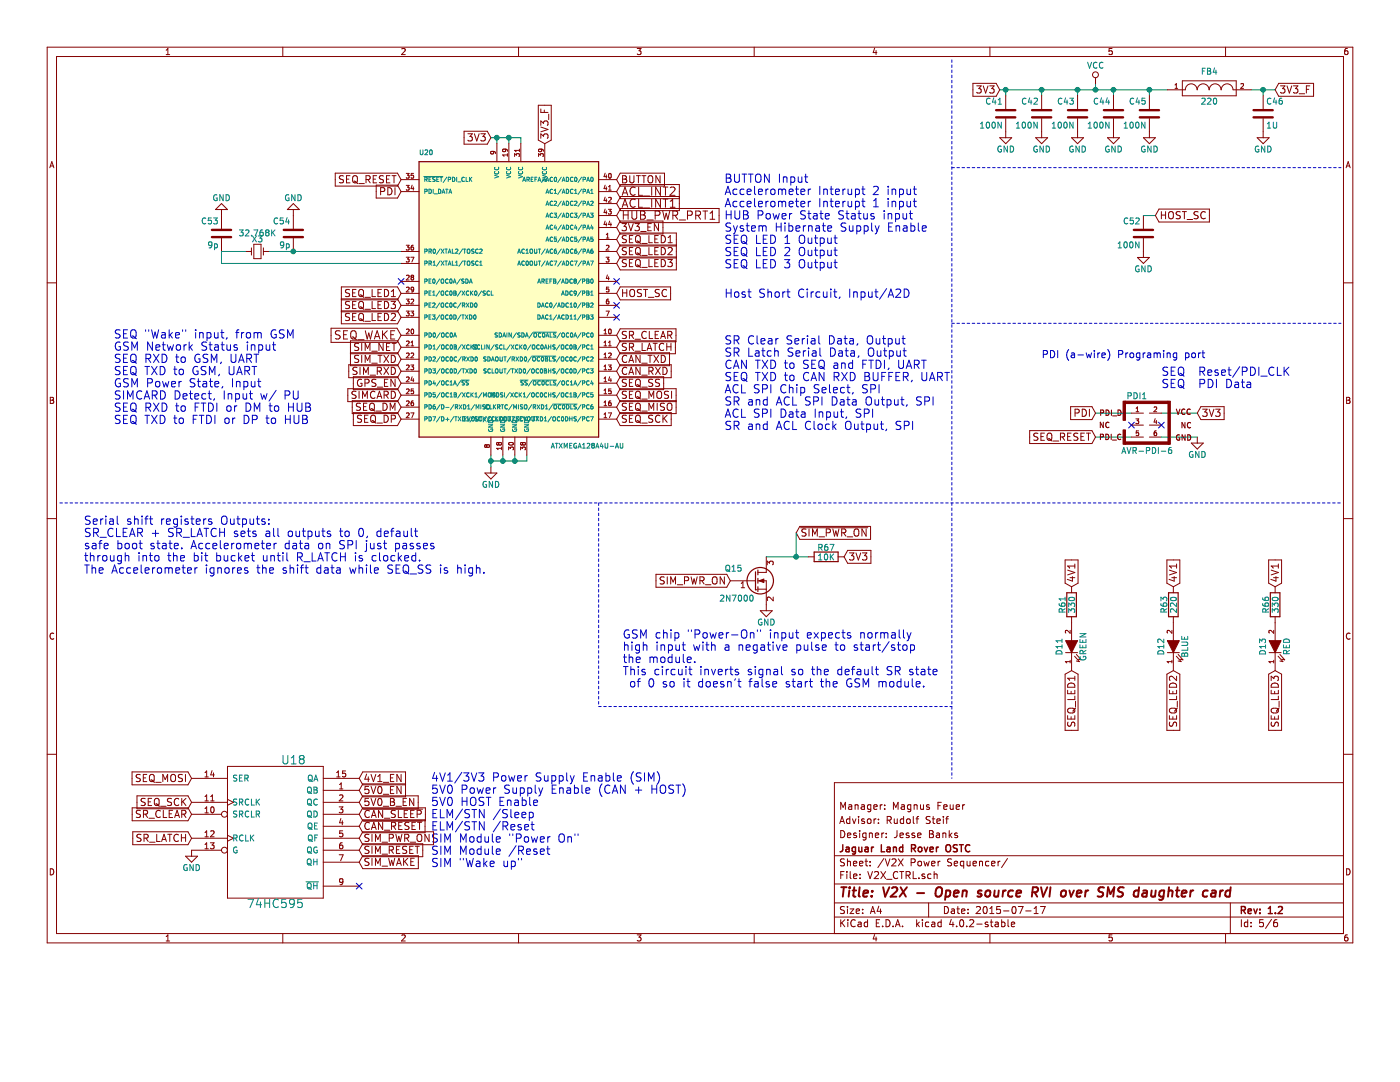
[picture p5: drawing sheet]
EESchema Schematic File Version 2
LIBS:V2X-rescue
LIBS:74xgxx
LIBS:74xx
LIBS:ac-dc
LIBS:actel
LIBS:adc-dac
LIBS:Altera
LIBS:analog_devices
LIBS:analog_switches
LIBS:atmel
LIBS:audio
LIBS:brooktre
LIBS:cmos_ieee
LIBS:cmos4000
LIBS:conn
LIBS:contrib
LIBS:cypress
LIBS:dc-dc
LIBS:device
LIBS:digital-audio
LIBS:diode
LIBS:display
LIBS:dsp
LIBS:elec-unifil
LIBS:ESD_Protection
LIBS:ftdi
LIBS:gennum
LIBS:graphic
LIBS:hc11
LIBS:intel
LIBS:interface
LIBS:ir
LIBS:Lattice
LIBS:linear
LIBS:logo
LIBS:maxim
LIBS:memory
LIBS:microchip
LIBS:microchip_dspic33dsc
LIBS:microchip_pic10mcu
LIBS:microchip_pic12mcu
LIBS:microchip_pic16mcu
LIBS:microchip_pic18mcu
LIBS:microchip_pic32mcu
LIBS:microcontrollers
LIBS:motor_drivers
LIBS:motorola
LIBS:msp430
LIBS:nordicsemi
LIBS:nxp_armmcu
LIBS:onsemi
LIBS:opto
LIBS:Oscillators
LIBS:philips
LIBS:power
LIBS:Power_Management
LIBS:powerint
LIBS:pspice
LIBS:references
LIBS:regul
LIBS:relays
LIBS:rfcom
LIBS:sensors
LIBS:silabs
LIBS:siliconi
LIBS:stm8
LIBS:stm32
LIBS:supertex
LIBS:switches
LIBS:texas
LIBS:transf
LIBS:transistors
LIBS:ttl_ieee
LIBS:valves
LIBS:video
LIBS:Xicor
LIBS:xilinx
LIBS:Zilog
LIBS:CUSTOM_KICAD_PART
LIBS:sim5320_KICAD_PART
LIBS:V2X-cache
EELAYER 25 0
EELAYER END
$Descr A4 11693 8268
encoding utf-8
Sheet 5 6
Title "V2X - Open source RVI over SMS daughter card"
Date "2015-07-17"
Rev "1.2"
Comp "Jaguar Land Rover OSTC"
Comment1 "Designer: Jesse Banks"
Comment2 "Advisor: Rudolf Steif"
Comment3 "Manager: Magnus Feuer"
Comment4 ""
$EndDescr
Text GLabel 3350 3300 0    60   Input ~ 0
SIMCARD
Text GLabel 6650 4450 2    60   Input ~ 0
~SIM_PWR_ON
Text GLabel 3000 7100 2    60   Input ~ 0
SIM_RESET
Text GLabel 3350 3400 0    60   Input ~ 0
SEQ_DM
Text GLabel 3350 3500 0    60   Input ~ 0
SEQ_DP
Text GLabel 5150 3500 2    60   Input ~ 0
SEQ_SCK
Text GLabel 5150 3400 2    60   Input ~ 0
SEQ_MISO
Text GLabel 5150 3300 2    60   Input ~ 0
SEQ_MOSI
Text GLabel 3350 1500 0    60   Input ~ 0
SEQ_RESET
Text GLabel 3350 2900 0    60   Input ~ 0
SIM_NET
Text GLabel 3350 3200 0    60   Input ~ 0
GPS_EN
Text GLabel 3000 6500 2    60   Input ~ 0
4V1_EN
Text GLabel 3000 6600 2    60   Input ~ 0
5V0_EN
Text GLabel 3350 3000 0    60   Input ~ 0
SIM_TXD
Text GLabel 3000 6800 2    60   Input ~ 0
~CAN_SLEEP
Text GLabel 3000 6900 2    60   Input ~ 0
~CAN_RESET
Text Notes 6050 3600 0    69   ~ 0
SR Clear Serial Data, Output\nSR Latch Serial Data, Output\nCAN TXD to SEQ and FTDI, UART\nSEQ TXD to CAN RXD BUFFER, UART\nACL SPI Chip Select, SPI\nSR and ACL SPI Data Output, SPI\nACL SPI Data Input, SPI\nSR and ACL Clock Output, SPI
Text GLabel 5150 1500 2    60   Input ~ 0
BUTTON
Text GLabel 3350 2650 0    60   Input ~ 0
SEQ_LED2
$Comp
L GND #PWR090
U 1 1
P 4100 3900
F 0 "#PWR090" H 4100 3650 50  0001 C CNN
F 1 "GND" H 4100 3750 50  0000 C CNN
F 2 "" H 4100 3900 60  0000 C CNN
F 3 "" H 4100 3900 60  0000 C CNN
	1    4100 3900
	1    0    0    -1  
$EndComp
Wire Wire Line
	4100 3800 4100 3900
Wire Wire Line
	4100 3850 4400 3850
Wire Wire Line
	4200 3850 4200 3800
Connection ~ 4100 3850
Wire Wire Line
	4300 3850 4300 3800
Connection ~ 4200 3850
Wire Wire Line
	4400 3850 4400 3800
Connection ~ 4300 3850
Text GLabel 4100 1150 0    60   Input ~ 0
3V3
Wire Wire Line
	4150 1150 4150 1200
Wire Wire Line
	4250 1150 4250 1200
Connection ~ 4150 1150
Wire Wire Line
	4350 1150 4350 1200
Connection ~ 4250 1150
Text GLabel 5150 2450 2    60   Input ~ 0
HOST_SC
Wire Wire Line
	4100 1150 4350 1150
Text GLabel 4550 1200 1    60   Input ~ 0
3V3_F
Text GLabel 3350 1600 0    60   Input ~ 0
PDI
Text GLabel 9150 3450 0    60   Input ~ 0
PDI
$Comp
L GND #PWR091
U 1 1
P 10000 3650
F 0 "#PWR091" H 10000 3400 50  0001 C CNN
F 1 "GND" H 10000 3500 50  0000 C CNN
F 2 "" H 10000 3650 60  0000 C CNN
F 3 "" H 10000 3650 60  0000 C CNN
	1    10000 3650
	1    0    0    -1  
$EndComp
Wire Wire Line
	9700 3450 10000 3450
$Comp
L AVR-PDI-6-RESCUE-V2X PDI1
U 1 1
P 9575 3550
F 0 "PDI1" H 9495 3790 50  0000 C CNN
F 1 "AVR-PDI-6" H 9365 3305 50  0000 L BNN
F 2 "Pin_Headers:Pin_Header_Straight_2x03" V 9130 3585 50  0001 C CNN
F 3 "http://www.mouser.com/ds/2/418/NG_CD_146130_L_146130_c.dwg-614944.pdf" H 9575 3550 60  0001 C CNN
F 4 "855-M20-9980346" H 9575 3550 60  0001 C CNN "Mouse PN"
	1    9575 3550
	1    0    0    -1  
$EndComp
Wire Wire Line
	10000 3650 9700 3650
Wire Wire Line
	9450 3650 9150 3650
Wire Wire Line
	9450 3450 9150 3450
Text GLabel 5150 3200 2    60   Input ~ 0
SEQ_SS
Text GLabel 3350 3100 0    60   Input ~ 0
SIM_RXD
Text GLabel 5150 3000 2    60   Input ~ 0
CAN_TXD
Text Notes 8700 3000 0    60   ~ 0
PDI (a-wire) Programing port
Text Notes 3600 7250 0    69   ~ 0
4V1/3V3 Power Supply Enable (SIM)\n5V0 Power Supply Enable (CAN + HOST)\n5V0 HOST Enable \nELM/STN /Sleep\nELM/STN /Reset\nSIM Module "Power On"\nSIM Module /Reset\nSIM "Wake up"
Text Notes 9700 3250 0    69   ~ 0
SEQ  Reset/PDI_CLK\nSEQ  PDI Data
$Comp
L 74HC595 U18
U 1 1
P 2300 6950
F 0 "U18" H 2450 7550 70  0000 C CNN
F 1 "74HC595" H 2300 6350 70  0000 C CNN
F 2 "Housings_SOIC:SOIC-16_3.9x9.9mm_Pitch1.27mm" H 2300 6950 60  0001 C CNN
F 3 "http://www.mouser.com/ds/2/302/74HC_HCT595_Q100-269352.pdf" H 2300 6950 60  0001 C CNN
F 4 "771-74HC595D-Q100" H 2300 6950 60  0001 C CNN "Mouse PN"
	1    2300 6950
	1    0    0    -1  
$EndComp
Text GLabel 3000 6700 2    60   Input ~ 0
5V0_B_EN
$Comp
L GND #PWR092
U 1 1
P 1600 7100
F 0 "#PWR092" H 1600 6850 50  0001 C CNN
F 1 "GND" H 1600 6950 50  0000 C CNN
F 2 "" H 1600 7100 60  0000 C CNN
F 3 "" H 1600 7100 60  0000 C CNN
	1    1600 7100
	1    0    0    -1  
$EndComp
Text GLabel 5150 2800 2    60   Input ~ 0
SR_CLEAR
Text GLabel 5150 2900 2    60   Input ~ 0
SR_LATCH
Text GLabel 5150 1700 2    69   Input ~ 0
ACL_INT1
Text GLabel 5150 1600 2    69   Input ~ 0
ACL_INT2
Text Notes 6050 2700 0    69   ~ 0
\nHost Short Circuit, Input/A2D\n\n\n
Text Notes 700  4800 0    69   ~ 0
Serial shift registers Outputs:\nSR_CLEAR + SR_LATCH sets all outputs to 0, default\nsafe boot state. Accelerometer data on SPI just passes\nthrough into the bit bucket until R_LATCH is clocked.\nThe Accelerometer ignores the shift data while SEQ_SS is high.\n
$Comp
L LED D12
U 1 1
P 9800 5400
F 0 "D12" H 9800 5500 50  0000 C CNN
F 1 "BLUE" H 9800 5300 50  0000 C CNN
F 2 "CustomParts:0805_LED" H 9800 5400 60  0001 C CNN
F 3 "http://www.mouser.com/ds/2/239/Lite-On-LTST-C170TBKT-190169.pdf" H 9800 5400 60  0001 C CNN
F 4 "710-150080BS75000" H 9800 5400 60  0001 C CNN "Mouse PN"
	1    9800 5400
	0    -1   -1   0   
$EndComp
$Comp
L LED D13
U 1 1
P 10650 5400
F 0 "D13" H 10650 5500 50  0000 C CNN
F 1 "RED" H 10650 5300 50  0000 C CNN
F 2 "CustomParts:0805_LED" H 10650 5400 60  0001 C CNN
F 3 "http://www.mouser.com/ds/2/445/150080RS75000-368622.pdf" H 10650 5400 60  0001 C CNN
F 4 "710-150080RS75000" H 10650 5400 60  0001 C CNN "Mouse PN"
	1    10650 5400
	0    -1   -1   0   
$EndComp
$Comp
L Q_NMOS_GSD Q15
U 1 1
P 6300 4850
F 0 "Q15" H 6200 4950 50  0000 R CNN
F 1 "2N7000" H 6300 4700 50  0000 R CNN
F 2 "CustomParts:SOT_23_123" H 6500 4950 29  0001 C CNN
F 3 "http://www.mouser.com/ds/2/149/2N7002K-102052.pdf" H 6300 4850 60  0001 C CNN
F 4 "512-2N7002K" H 6300 4850 60  0001 C CNN "Mouse PN"
	1    6300 4850
	1    0    0    -1  
$EndComp
$Comp
L GND #PWR093
U 1 1
P 6400 5050
F 0 "#PWR093" H 6400 4800 50  0001 C CNN
F 1 "GND" H 6400 4900 50  0000 C CNN
F 2 "" H 6400 5050 60  0000 C CNN
F 3 "" H 6400 5050 60  0000 C CNN
	1    6400 5050
	1    0    0    -1  
$EndComp
Text Notes 5200 5750 0    69   ~ 0
GSM chip "Power-On" input expects normally \nhigh input with a negative pulse to start/stop \nthe module.\nThis circuit inverts signal so the default SR state\n of 0 so it doesn't false start the GSM module.
Wire Wire Line
	6650 4650 6650 4450
Text GLabel 10650 750  2    60   Input ~ 0
3V3_F
Wire Wire Line
	10450 750  10650 750 
Wire Wire Line
	10550 800  10550 750 
Connection ~ 10550 750 
$Comp
L GND #PWR094
U 1 1
P 10550 1100
F 0 "#PWR094" H 10550 850 50  0001 C CNN
F 1 "GND" H 10550 950 50  0000 C CNN
F 2 "" H 10550 1100 60  0000 C CNN
F 3 "" H 10550 1100 60  0000 C CNN
	1    10550 1100
	1    0    0    -1  
$EndComp
Wire Wire Line
	6400 4650 6750 4650
Text GLabel 6100 4850 0    60   Input ~ 0
SIM_PWR_ON
Text GLabel 3000 7000 2    60   Input ~ 0
SIM_PWR_ON
Connection ~ 6650 4650
Wire Wire Line
	8350 750  9750 750 
Wire Wire Line
	9600 800  9600 750 
Connection ~ 9600 750 
Wire Wire Line
	9300 800  9300 750 
Connection ~ 9300 750 
Wire Wire Line
	9000 800  9000 750 
Connection ~ 9000 750 
$Comp
L GND #PWR095
U 1 1
P 9000 1100
F 0 "#PWR095" H 9000 850 50  0001 C CNN
F 1 "GND" H 9000 950 50  0000 C CNN
F 2 "" H 9000 1100 60  0000 C CNN
F 3 "" H 9000 1100 60  0000 C CNN
	1    9000 1100
	1    0    0    -1  
$EndComp
$Comp
L GND #PWR096
U 1 1
P 9300 1100
F 0 "#PWR096" H 9300 850 50  0001 C CNN
F 1 "GND" H 9300 950 50  0000 C CNN
F 2 "" H 9300 1100 60  0000 C CNN
F 3 "" H 9300 1100 60  0000 C CNN
	1    9300 1100
	1    0    0    -1  
$EndComp
$Comp
L GND #PWR097
U 1 1
P 9600 1100
F 0 "#PWR097" H 9600 850 50  0001 C CNN
F 1 "GND" H 9600 950 50  0000 C CNN
F 2 "" H 9600 1100 60  0000 C CNN
F 3 "" H 9600 1100 60  0000 C CNN
	1    9600 1100
	1    0    0    -1  
$EndComp
Wire Wire Line
	9150 700  9150 750 
Connection ~ 9150 750 
$Comp
L VCC #PWR098
U 1 1
P 9150 700
F 0 "#PWR098" H 9150 550 50  0001 C CNN
F 1 "VCC" H 9150 850 50  0000 C CNN
F 2 "" H 9150 700 60  0000 C CNN
F 3 "" H 9150 700 60  0000 C CNN
	1    9150 700 
	1    0    0    -1  
$EndComp
Wire Wire Line
	8400 800  8400 750 
Connection ~ 8400 750 
Wire Wire Line
	8700 800  8700 750 
Connection ~ 8700 750 
$Comp
L GND #PWR099
U 1 1
P 8700 1100
F 0 "#PWR099" H 8700 850 50  0001 C CNN
F 1 "GND" H 8700 950 50  0000 C CNN
F 2 "" H 8700 1100 60  0000 C CNN
F 3 "" H 8700 1100 60  0000 C CNN
	1    8700 1100
	1    0    0    -1  
$EndComp
$Comp
L GND #PWR0100
U 1 1
P 8400 1100
F 0 "#PWR0100" H 8400 850 50  0001 C CNN
F 1 "GND" H 8400 950 50  0000 C CNN
F 2 "" H 8400 1100 60  0000 C CNN
F 3 "" H 8400 1100 60  0000 C CNN
	1    8400 1100
	1    0    0    -1  
$EndComp
Text GLabel 8350 750  0    60   Input ~ 0
3V3
Text GLabel 10000 3450 2    60   Input ~ 0
3V3
Text GLabel 7050 4650 2    60   Input ~ 0
3V3
Text GLabel 1600 6500 0    60   Input ~ 0
SEQ_MOSI
Text GLabel 1600 7000 0    60   Input ~ 0
SR_LATCH
Text GLabel 1600 6800 0    60   Input ~ 0
SR_CLEAR
Text GLabel 1600 6700 0    60   Input ~ 0
SEQ_SCK
Wire Notes Line
	500  4200 11200 4200
Wire Notes Line
	5000 5900 7950 5900
Wire Notes Line
	7950 500  7950 6500
Wire Notes Line
	7950 1400 11200 1400
$Comp
L C C41
U 1 1
P 8400 950
F 0 "C41" H 8425 1050 50  0000 L CNN
F 1 "100N" H 8425 850 50  0000 L CNN
F 2 "CustomParts:C_0603_SM" H 8438 800 30  0001 C CNN
F 3 "http://www.mouser.com/ds/2/400/mlcc_commercial_general_en-266370.pdf" H 8400 950 60  0001 C CNN
F 4 "810-C1608X7R1E104K" H 8400 950 60  0001 C CNN "Mouse PN"
	1    8400 950 
	-1   0    0    -1  
$EndComp
$Comp
L C C42
U 1 1
P 8700 950
F 0 "C42" H 8725 1050 50  0000 L CNN
F 1 "100N" H 8725 850 50  0000 L CNN
F 2 "CustomParts:C_0603_SM" H 8738 800 30  0001 C CNN
F 3 "http://www.mouser.com/ds/2/400/mlcc_commercial_general_en-266370.pdf" H 8700 950 60  0001 C CNN
F 4 "810-C1608X7R1E104K" H 8700 950 60  0001 C CNN "Mouse PN"
	1    8700 950 
	-1   0    0    -1  
$EndComp
$Comp
L C C43
U 1 1
P 9000 950
F 0 "C43" H 9025 1050 50  0000 L CNN
F 1 "100N" H 9025 850 50  0000 L CNN
F 2 "CustomParts:C_0603_SM" H 9038 800 30  0001 C CNN
F 3 "http://www.mouser.com/ds/2/400/mlcc_commercial_general_en-266370.pdf" H 9000 950 60  0001 C CNN
F 4 "810-C1608X7R1E104K" H 9000 950 60  0001 C CNN "Mouse PN"
	1    9000 950 
	-1   0    0    -1  
$EndComp
$Comp
L C C44
U 1 1
P 9300 950
F 0 "C44" H 9325 1050 50  0000 L CNN
F 1 "100N" H 9325 850 50  0000 L CNN
F 2 "CustomParts:C_0603_SM" H 9338 800 30  0001 C CNN
F 3 "http://www.mouser.com/ds/2/400/mlcc_commercial_general_en-266370.pdf" H 9300 950 60  0001 C CNN
F 4 "810-C1608X7R1E104K" H 9300 950 60  0001 C CNN "Mouse PN"
	1    9300 950 
	-1   0    0    -1  
$EndComp
$Comp
L C C45
U 1 1
P 9600 950
F 0 "C45" H 9625 1050 50  0000 L CNN
F 1 "100N" H 9625 850 50  0000 L CNN
F 2 "CustomParts:C_0603_SM" H 9638 800 30  0001 C CNN
F 3 "http://www.mouser.com/ds/2/400/mlcc_commercial_general_en-266370.pdf" H 9600 950 60  0001 C CNN
F 4 "810-C1608X7R1E104K" H 9600 950 60  0001 C CNN "Mouse PN"
	1    9600 950 
	-1   0    0    -1  
$EndComp
$Comp
L C C46
U 1 1
P 10550 950
F 0 "C46" H 10575 1050 50  0000 L CNN
F 1 "1U" H 10575 850 50  0000 L CNN
F 2 "CustomParts:C_0603_SM" H 10588 800 30  0001 C CNN
F 3 "http://www.mouser.com/ds/2/447/UPY-GPHC_X7R_6.3V-to-50V_8-12304.pdf" H 10550 950 60  0001 C CNN
F 4 "581-06036C105MAT2A" H 10550 950 60  0001 C CNN "Mouse PN"
	1    10550 950 
	1    0    0    -1  
$EndComp
$Comp
L FILTER FB4
U 1 1
P 10100 750
F 0 "FB4" H 10100 900 50  0000 C CNN
F 1 "220" H 10100 650 50  0000 C CNN
F 2 "CustomParts:R_0603_sm" H 10100 750 60  0001 C CNN
F 3 "http://product.tdk.com/emc/beads/detailed_information.php?lang=en&ref=jp&part_no=MPZ1608S221ATA00" H 10100 750 60  0001 C CNN
F 4 "810-MPZ1608S221ATA00" H 10100 750 60  0001 C CNN "Mouse PN"
	1    10100 750 
	1    0    0    -1  
$EndComp
$Comp
L R R67
U 1 1
P 6900 4650
F 0 "R67" V 6980 4650 50  0000 C CNN
F 1 "10K" V 6900 4650 50  0000 C CNN
F 2 "CustomParts:R_0603_sm" V 6830 4650 30  0001 C CNN
F 3 "http://www.mouser.com/ds/2/427/dcrcwe3-109170.pdf" H 6900 4650 30  0001 C CNN
F 4 "71-CRCW0603-10K-E3" H 6900 4650 60  0001 C CNN "Mouse PN"
	1    6900 4650
	0    -1   -1   0   
$EndComp
$Comp
L R R63
U 1 1
P 9800 5050
F 0 "R63" V 9880 5050 50  0000 C CNN
F 1 "220" V 9800 5050 50  0000 C CNN
F 2 "CustomParts:R_0603_sm" V 9730 5050 30  0001 C CNN
F 3 "http://www.mouser.com/ds/2/427/dcrcwe3-109170.pdf" H 9800 5050 30  0001 C CNN
F 4 "667-ERJ-3GEYJ221V" H 9800 5050 60  0001 C CNN "Mouse PN"
	1    9800 5050
	-1   0    0    1   
$EndComp
Text GLabel 9150 3650 0    60   Input ~ 0
SEQ_RESET
Text GLabel 3350 2550 0    60   Input ~ 0
SEQ_LED3
$Comp
L LED D11
U 1 1
P 8950 5400
F 0 "D11" H 8950 5500 50  0000 C CNN
F 1 "GREEN" H 8950 5300 50  0000 C CNN
F 2 "CustomParts:0805_LED" H 8950 5400 60  0001 C CNN
F 3 "http://www.mouser.com/ds/2/445/150080GS75000-368928.pdf" H 8950 5400 60  0001 C CNN
F 4 "710-150080GS75000" H 8950 5400 60  0001 C CNN "Mouse PN"
	1    8950 5400
	0    -1   -1   0   
$EndComp
$Comp
L R R61
U 1 1
P 8950 5050
F 0 "R61" V 9030 5050 50  0000 C CNN
F 1 "330" V 8950 5050 50  0000 C CNN
F 2 "CustomParts:R_0603_sm" V 8880 5050 30  0001 C CNN
F 3 "http://www.mouser.com/ds/2/427/dcrcwe3-109170.pdf" H 8950 5050 30  0001 C CNN
F 4 "71-CRCW0603-330-E3" H 8950 5050 60  0001 C CNN "Mouse PN"
	1    8950 5050
	-1   0    0    1   
$EndComp
Text GLabel 8950 4900 1    60   Input ~ 0
4V1
Text GLabel 3350 2800 0    69   Input ~ 0
SEQ_WAKE
Text GLabel 8950 5600 3    60   Input ~ 0
SEQ_LED1
Text GLabel 9800 5600 3    60   Input ~ 0
SEQ_LED2
Text GLabel 10650 5600 3    60   Input ~ 0
SEQ_LED3
Text Notes 950  3550 0    69   ~ 0
SEQ "Wake" input, from GSM\nGSM Network Status input\nSEQ RXD to GSM, UART \nSEQ TXD to GSM, UART\nGSM Power State, Input\nSIMCARD Detect, Input w/ PU\nSEQ RXD to FTDI or DM to HUB\nSEQ TXD to FTDI or DP to HUB
Text Notes 6050 2250 0    69   ~ 0
BUTTON Input\nAccelerometer Interupt 2 input\nAccelerometer Interupt 1 input\nHUB Power State Status input\nSystem Hibernate Supply Enable\nSEQ LED 1 Output\nSEQ LED 2 Output\nSEQ LED 3 Output
Text GLabel 5150 3100 2    60   Input ~ 0
CAN_RXD
Text GLabel 3000 7200 2    60   Input ~ 0
SIM_WAKE
NoConn ~ 9450 3550
NoConn ~ 9700 3550
$Comp
L R R66
U 1 1
P 10650 5050
F 0 "R66" V 10730 5050 50  0000 C CNN
F 1 "330" V 10650 5050 50  0000 C CNN
F 2 "CustomParts:R_0603_sm" V 10580 5050 30  0001 C CNN
F 3 "http://www.mouser.com/ds/2/427/dcrcwe3-109170.pdf" H 10650 5050 30  0001 C CNN
F 4 "71-CRCW0603-330-E3" H 10650 5050 60  0001 C CNN "Mouse PN"
	1    10650 5050
	-1   0    0    1   
$EndComp
Wire Notes Line
	5000 4200 5000 5900
Wire Notes Line
	7950 2700 11200 2700
Text GLabel 9800 4900 1    60   Input ~ 0
4V1
Text GLabel 10650 4900 1    60   Input ~ 0
4V1
NoConn ~ 3000 7400
NoConn ~ 5150 2350
NoConn ~ 5150 2550
NoConn ~ 5150 2650
Text GLabel 3350 2450 0    60   Input ~ 0
SEQ_LED1
Text GLabel 5150 1900 2    60   Input ~ 0
3V3_EN
Text GLabel 5150 1800 2    69   Input ~ 0
HUB_PWR_PRT1
Text GLabel 9650 1800 2    60   Input ~ 0
HOST_SC
$Comp
L C C52
U 1 1
P 9550 1950
F 0 "C52" H 9575 2050 50  0000 L CNN
F 1 "100N" H 9575 1850 50  0000 L CNN
F 2 "CustomParts:C_0603_SM" H 9588 1800 30  0001 C CNN
F 3 "http://www.mouser.com/ds/2/400/mlcc_commercial_general_en-266370.pdf" H 9550 1950 60  0001 C CNN
F 4 "810-C1608X7R1E104K" H 9550 1950 60  0001 C CNN "Mouse PN"
	1    9550 1950
	-1   0    0    -1  
$EndComp
Wire Wire Line
	9650 1800 9550 1800
$Comp
L GND #PWR0101
U 1 1
P 9550 2100
F 0 "#PWR0101" H 9550 1850 50  0001 C CNN
F 1 "GND" H 9550 1950 50  0000 C CNN
F 2 "" H 9550 2100 60  0000 C CNN
F 3 "" H 9550 2100 60  0000 C CNN
	1    9550 2100
	1    0    0    -1  
$EndComp
NoConn ~ 3350 2350
$Comp
L ATXMEGA16A4U-A U20
U 1 1
P 4250 2500
F 0 "U20" H 3500 3700 40  0000 L BNN
F 1 "ATXMEGA128A4U-AU" H 4600 1250 40  0000 L BNN
F 2 "Housings_QFP:TQFP-44_10x10mm_Pitch0.8mm" H 4250 2500 35  0001 C CIN
F 3 "http://www.mouser.com/ds/2/36/Atmel-8387-8-and16-bit-AVR-Microcontroller-XMEGA-A-259135.pdf" H 4250 2500 60  0001 C CNN
F 4 "556-ATXMEGA128A4U-AU" H 4250 2500 60  0001 C CNN "Mouse PN"
	1    4250 2500
	1    0    0    -1  
$EndComp
Text GLabel 5150 2100 2    60   Input ~ 0
SEQ_LED2
Text GLabel 5150 2200 2    60   Input ~ 0
SEQ_LED3
Text GLabel 5150 2000 2    60   Input ~ 0
SEQ_LED1
$Comp
L Crystal_Small X3
U 1 1
P 2150 2100
F 0 "X3" H 2150 2200 50  0000 C CNN
F 1 "32.768K" H 2150 2250 50  0000 C CNN
F 2 "Custom Parts:C_1206_SM" H 2150 2100 60  0001 C CNN
F 3 "http://www.mouser.com/ds/2/360/SC-32P_Leaflet_r_newest-541780.pdf" H 2150 2100 60  0001 C CNN
F 4 "815-S07AIG-32.76891T" H 2150 2100 60  0001 C CNN "Mouse PN"
	1    2150 2100
	1    0    0    -1  
$EndComp
$Comp
L C C53
U 1 1
P 1850 1950
F 0 "C53" H 1875 2050 50  0000 L CNN
F 1 "9p" H 1875 1850 50  0000 L CNN
F 2 "CustomParts:C_0603_SM" H 1888 1800 30  0001 C CNN
F 3 "http://www.mouser.com/ds/2/281/c02e-2905.pdf" H 1850 1950 60  0001 C CNN
F 4 "81-GRM1885C1H9R0DA1D" H 1850 1950 60  0001 C CNN "Mouse PN"
	1    1850 1950
	-1   0    0    -1  
$EndComp
$Comp
L C C54
U 1 1
P 2450 1950
F 0 "C54" H 2475 2050 50  0000 L CNN
F 1 "9p" H 2475 1850 50  0000 L CNN
F 2 "CustomParts:C_0603_SM" H 2488 1800 30  0001 C CNN
F 3 "http://www.mouser.com/ds/2/281/c02e-2905.pdf" H 2450 1950 60  0001 C CNN
F 4 "81-GRM1885C1H9R0DA1D" H 2450 1950 60  0001 C CNN "Mouse PN"
	1    2450 1950
	-1   0    0    -1  
$EndComp
Wire Wire Line
	2250 2100 3350 2100
Connection ~ 2450 2100
Wire Wire Line
	2050 2100 1850 2100
Wire Wire Line
	1850 2100 1850 2200
Wire Wire Line
	1850 2200 3350 2200
$Comp
L GND #PWR0102
U 1 1
P 2450 1800
F 0 "#PWR0102" H 2450 1550 50  0001 C CNN
F 1 "GND" H 2450 1650 50  0000 C CNN
F 2 "" H 2450 1800 60  0000 C CNN
F 3 "" H 2450 1800 60  0000 C CNN
	1    2450 1800
	-1   0    0    1   
$EndComp
$Comp
L GND #PWR0103
U 1 1
P 1850 1800
F 0 "#PWR0103" H 1850 1550 50  0001 C CNN
F 1 "GND" H 1850 1650 50  0000 C CNN
F 2 "" H 1850 1800 60  0000 C CNN
F 3 "" H 1850 1800 60  0000 C CNN
	1    1850 1800
	-1   0    0    1   
$EndComp
$EndSCHEMATC
